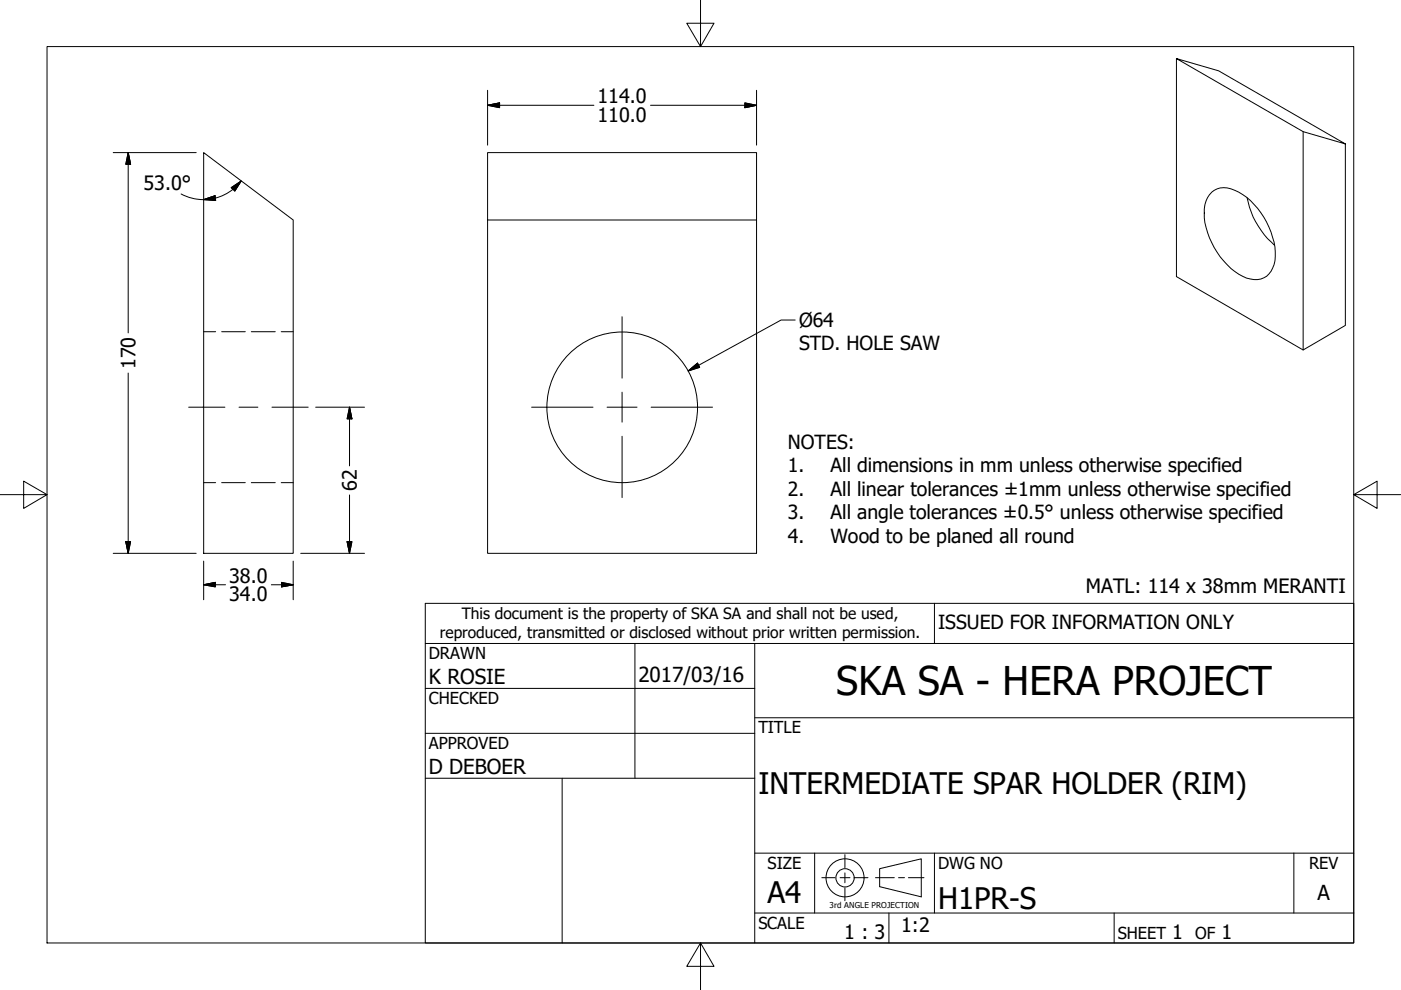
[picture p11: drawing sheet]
<svg xmlns="http://www.w3.org/2000/svg" width="297mm" height="210mm" viewBox="0 0 297 210" stroke-linecap="round" stroke-linejoin="round" font-family="sans-serif">
<!-- layer: Visible (ANSI) -->
<g fill="none" stroke="#000" stroke-width=".21">
<path d="M249.4 12.4v46.2l26.9 15.6 8.9-5.2v-38.5l-26.8-15.5-9-2.6 26.9 15.5 8.9 2.6M43.2 32.4l19 14.2v70.7h-19zM103.4 32.4h57v14.2h-57zM276.3 27.9v46.3M103.4 46.6v70.7h57v-70.7M256.9 40.7a4.2 4.2 0 0 1 4.9-.3 15.9 15.9 0 0 1 8.3 10.9l.2 1.1a6.5 6.5 0 0 1-1.8 6.2 5.3 5.3 0 0 1-5.9-.5 16.6 16.6 0 0 1-7.3-12.9 5.6 5.6 0 0 1 1.6-4.5zM264.4 41.9a17.7 17.7 0 0 0 5.8 10.1"/>
<circle cx="131.9" cy="86.4" r="16"/>
</g>
<!-- layer: Hidden (ANSI) -->
<path d="M43.2 70.3h2.5M47 70.3h5M53.3 70.3h5.1M59.6 70.3h2.6M43.2 102.3h2.5M47 102.3h5M53.3 102.3h5.1M59.6 102.3h2.6" fill="none" stroke="#000" stroke-width=".21"/>
<!-- layer: Border (ANSI) -->
<path d="M148.5 -.1v10l-2.9-5h5.8l-2.9 5M10 9.9h277v190h-277zM0 104.9h10l-5-2.9v5.8l5-2.9M287 104.9l5 2.9v-5.8l-5 2.9h10M148.5 199.9l2.9 5h-5.8l2.9-5v10" fill="none" stroke="#000" stroke-width=".21"/>
<!-- layer: Title (ANSI) -->
<g fill="none" stroke="#000" stroke-width=".21">
<path d="M90.2 127.9h196.8v72h-196.8zM90.2 136.4h196.8M134.6 136.4v28.6M160 136.4v63.5M198.1 127.9v8.5M90.2 146h69.8M90.2 155.5h69.8M160 152.2h127M90.2 165h69.8M119.2 165v34.9M160 193.6h127M160 180.9h127"/>
<path d="M172.7 180.9v12.7M188.5 193.6v6.3M198.1 180.9v12.7M236.2 193.6v6.3M274.3 180.9v12.7"/>
</g>
<!-- layer: Dimension (ANSI) -->
<g fill="none" stroke="#000" stroke-width=".21">
<path d="M103.4 19.1v11.7M160.4 19.1v11.7M24 32.4h17.6M27.2 32.4l.5 2.4h-1zM27.2 32.4v38.2M49 39.8l2.1-1.4-1.3 2.1zM51.1 38.4l-1.7 1.8M103.4 22.3l2.5-.5v1zM103.4 22.3h22.5M137.9 22.3h22.5M157.9 21.8l2.5 .5-2.5 .5zM38.4 41.1l2.6 1 2.1 .2"/>
<path d="M43.2 42.3l2.4-.8 .1 1zM49.4 40.1l-2.1 1.3a10 10 0 0 1-4.1 .9M27.2 79.1v38.2M145.9 78.6l2-1.6 .4 .9zM168.6 67.9h-3l-19.7 10.7M66.9 86.3h10.4M74.1 86.3l.5 2.5h-1zM74.1 86.3v12.5M24 117.3h17.6M26.7 114.8h1l-.5 2.5zM43.2 119v8.2M62.2 119v8.2"/>
<path d="M63.8 117.3h13.5M73.6 114.8h1l-.5 2.5zM74.1 104.9v12.4M43.2 124l2.5-.5v.9zM43.2 124h4.6M57.5 124h4.7M59.7 123.5l2.5 .5-2.5 .4z"/>
</g>
<g fill="#000" stroke="#000" stroke-width=".21">
<path d="M27.2 32.4l.5 2.4zM27.2 32.4l.5 2.4h-1zM103.4 22.3l2.5-.5zM103.4 22.3l2.5-.5v1zM157.9 22.8l2.5-.5zM157.9 21.8l2.5 .5-2.5 .5zM43.2 42.3l2.4-.8zM43.2 42.3l2.4-.8 .1 1zM51.1 38.4l-1.3 2.1zM49 39.8l2.1-1.4-1.3 2.1zM145.9 78.6l2-1.6zM145.9 78.6l2-1.6 .4 .9z"/>
<path d="M74.1 86.3l.5 2.5zM74.1 86.3l.5 2.5h-1zM26.7 114.8l.5 2.5zM26.7 114.8h1l-.5 2.5zM73.6 114.8l.5 2.5zM73.6 114.8h1l-.5 2.5zM43.2 124l2.5-.5zM43.2 124l2.5-.5v.9zM59.7 124.4l2.5-.4zM59.7 123.5l2.5 .5-2.5 .4z"/>
</g>
<!-- layer: Sketch Geometry (ANSI) -->
<g fill="none" stroke="#000" stroke-width=".21">
<path d="M174.2 186.1h2.8M178.1 186.1h2.1M179.1 181.2v2.8M179.1 185.1v2.1M179.1 188.2v2.8M181.3 186.1h2.7M185.6 186.1h4M186.5 184.2l8.8-2.1v8.1l-8.8-2.2zM190.5 186.1h1.3M192.6 186.1h3.3"/>
<circle cx="179.2" cy="186.1" r="4"/>
<circle cx="179.2" cy="186.1" r="1.94"/>
</g>
<!-- layer: Center Mark (ANSI) -->
<path d="M131.9 67.2v13M112.7 86.3h13M128.7 86.3h6.4M131.9 83.2v6.3M131.9 92.5v13M138 86.3h13.1" fill="none" stroke="#000" stroke-width=".21"/>
<!-- layer: Centerline (ANSI) -->
<path d="M40 86.3h7.7M50.7 86.3h4M57.7 86.3h7.6" fill="none" stroke="#000" stroke-width=".21"/>
<text font-size="8.4" x="177.3" y="147.4">SKA SA - HERA PROJECT</text>
<g font-size="6.3">
<text x="160.8" y="168.4">INTERMEDIATE SPAR HOLDER (RIM)</text>
<text x="162.8" y="191.4">A4</text>
<text x="198.9" y="192.7">H1PR-S</text>
</g>
<g font-size="4.4">
<text x="90.9" y="145.1">K ROSIE</text>
<text x="135.4" y="144.5">2017/03/16</text>
<text x="90.9" y="164.1">D DEBOER</text>
<text x="279.3" y="190.7">A</text>
</g>
<g font-size="4.2">
<text x="126.7" y="21.9">114.0</text>
<text x="126.7" y="25.8">110.0</text>
<text x="30.4" y="40.3">53.0°</text>
<text x="28.7" y="78.3" transform="rotate(-90 28.7 78.3)">170</text>
<text x="75.6" y="104.1" transform="rotate(-90 75.6 104.1)">62</text>
<text x="48.6" y="123.5">38.0</text>
<text x="230.3" y="125.8">MATL: 114 x 38mm MERANTI</text>
<text x="48.6" y="127.5">34.0</text>
<text x="191.1" y="197.7">1:2</text>
<text x="179" y="199.1">1 : 3</text>
<text x="248.5" y="199.1">1</text>
<text x="259" y="199.1">1</text>
</g>
<g font-size="4.1">
<text x="169.4" y="69.4">Ø64</text>
<text x="169.4" y="74.3">STD. HOLE SAW</text>
<text x="167.1" y="95.3">NOTES:</text>
<text x="167.1" y="100.2">1.</text>
<text x="176.1" y="100.2">All dimensions in mm unless otherwise specified</text>
<text x="167.1" y="105.1">2.</text>
<text x="176.1" y="105.1">All linear tolerances ±1mm unless otherwise specified</text>
<text x="167.1" y="110.1">3.</text>
<text x="176.1" y="110.1">All angle tolerances ±0.5° unless otherwise specified</text>
<text x="167.1" y="115">4.</text>
<text x="176.1" y="115">Wood to be planed all round</text>
<text x="198.9" y="133.4">ISSUED FOR INFORMATION ONLY</text>
</g>
<g font-size="3.5">
<text x="90.9" y="139.7">DRAWN</text>
<text x="90.9" y="149.3">CHECKED</text>
<text x="160.8" y="155.5">TITLE</text>
<text x="90.9" y="158.8">APPROVED</text>
<text x="162.8" y="184.2">SIZE</text>
<text x="198.9" y="184.2">DWG NO</text>
<text x="277.6" y="184.2">REV</text>
<text x="160.8" y="196.9">SCALE</text>
<text x="237" y="199.1">SHEET</text>
<text x="253.4" y="199.1">OF</text>
</g>
<g font-size="3.3">
<text x="97.9" y="131.3">This document is the property of SKA SA and shall not be used,</text>
<text x="93.3" y="135.2">reproduced, transmitted or disclosed without prior written permission.</text>
</g>
<text font-size="1.7" x="175.9" y="192.5">3rd ANGLE PROJECTION</text>
</svg>
